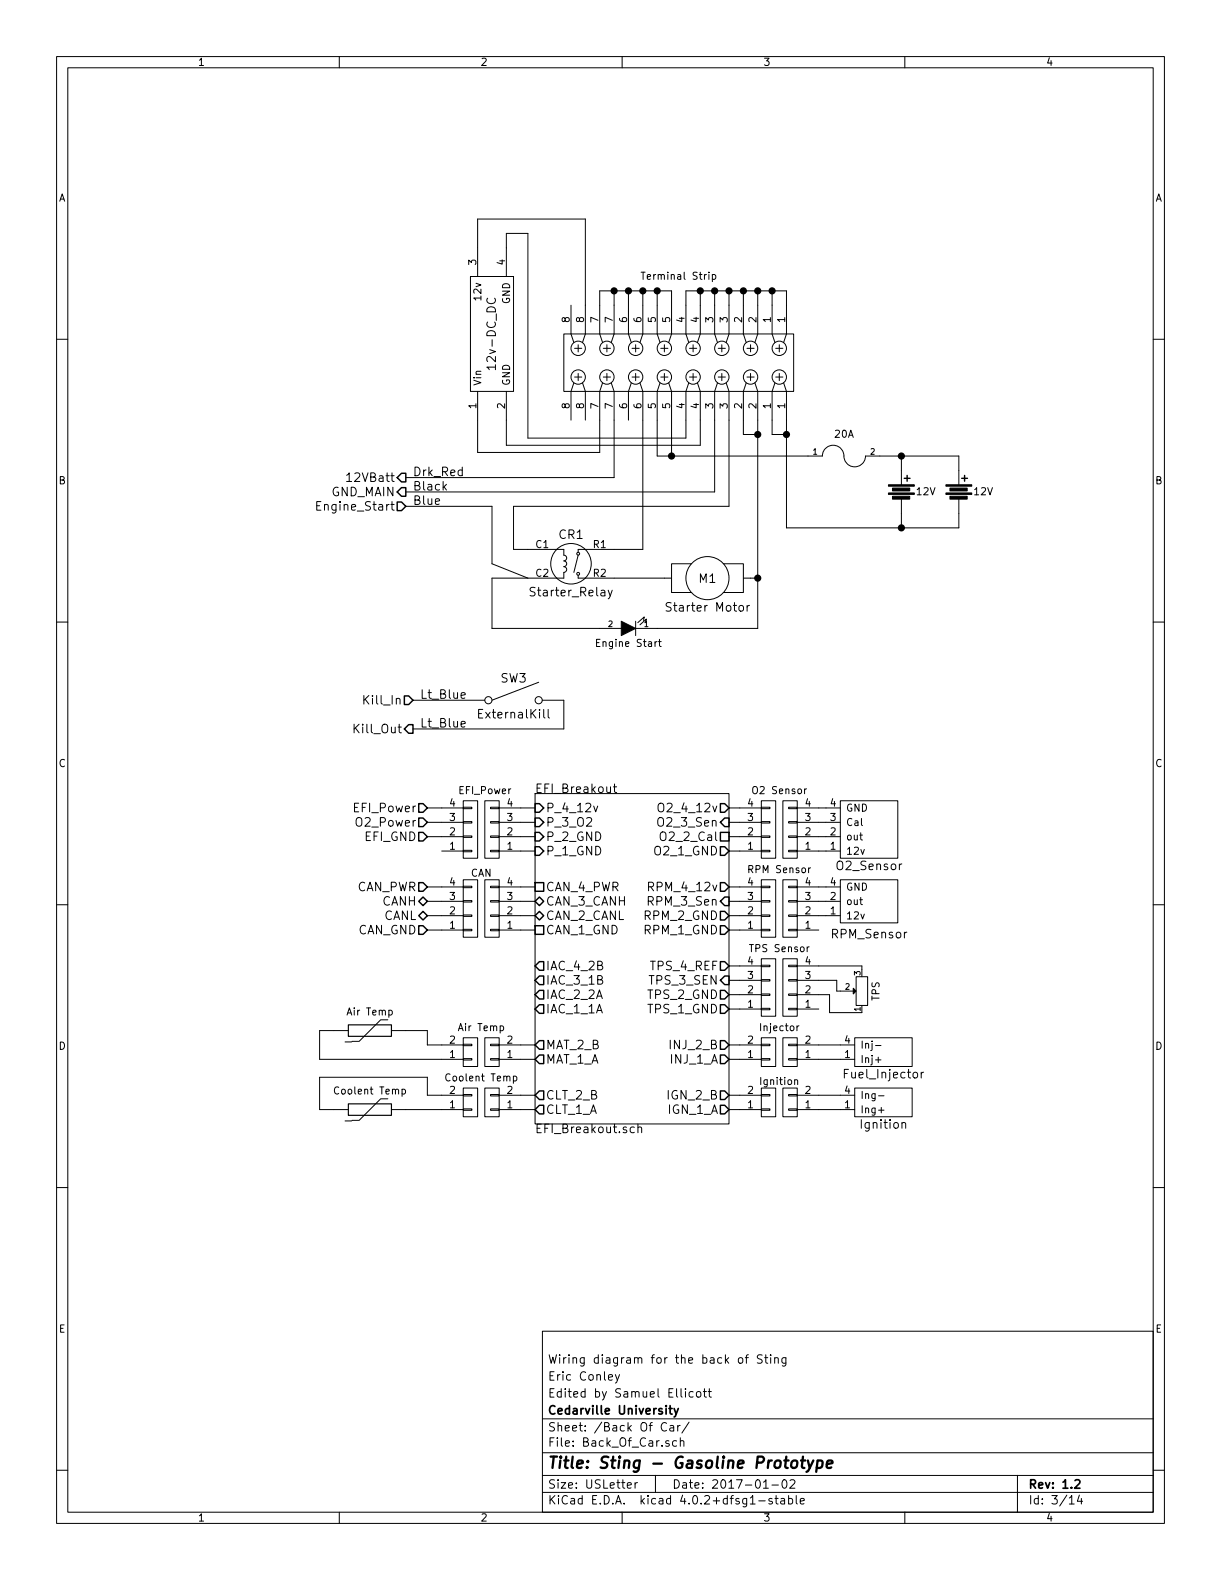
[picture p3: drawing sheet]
EESchema Schematic File Version 2
LIBS:power
LIBS:device
LIBS:transistors
LIBS:conn
LIBS:linear
LIBS:regul
LIBS:74xx
LIBS:cmos4000
LIBS:adc-dac
LIBS:memory
LIBS:xilinx
LIBS:microcontrollers
LIBS:dsp
LIBS:microchip
LIBS:analog_switches
LIBS:motorola
LIBS:texas
LIBS:intel
LIBS:audio
LIBS:interface
LIBS:digital-audio
LIBS:philips
LIBS:display
LIBS:cypress
LIBS:siliconi
LIBS:opto
LIBS:atmel
LIBS:contrib
LIBS:valves
LIBS:Supermileage
LIBS:EllicottDisplay
LIBS:EllicottInterface
LIBS:EllicottMicrocontrollers
LIBS:EllicottMisc
LIBS:EllicottPower
LIBS:Wiring Diagram v2-cache
EELAYER 25 0
EELAYER END
$Descr USLetter 8500 11000 portrait
encoding utf-8
Sheet 3 14
Title "Sting - Gasoline Prototype"
Date "2017-01-02"
Rev "1.2"
Comp "Cedarville University"
Comment1 "Edited by Samuel Ellicott"
Comment2 "Eric Conley"
Comment3 "Wiring diagram for the back of Sting"
Comment4 ""
$EndDescr
$Comp
L Motor M1
U 1 1
P 4925 4025
F 0 "M1" H 4925 4025 60  0000 C CNN
F 1 "Starter Motor" H 4925 4225 60  0000 C CNN
F 2 "" H 4925 4025 60  0000 C CNN
F 3 "" H 4925 4025 60  0000 C CNN
F 4 "Mouser" H 4925 4025 60  0001 C CNN "Distributor"
	1    4925 4025
	-1   0    0    1   
$EndComp
$Comp
L Starter_Relay CR1
U 1 1
P 3975 3925
F 0 "CR1" V 3775 3925 60  0000 C CNN
F 1 "Starter_Relay" V 4175 3925 60  0000 C CNN
F 2 "" H 3975 3925 60  0001 C CNN
F 3 "" H 3975 3925 60  0001 C CNN
	1    3975 3925
	0    1    1    0   
$EndComp
Text HLabel 2825 3425 0    60   Output ~ 0
GND_MAIN
Text HLabel 2825 3325 0    60   Output ~ 0
12VBatt
$Comp
L LED D?
U 1 1
P 4375 4375
F 0 "D?" H 4375 4475 50  0001 C CNN
F 1 "Engine Start" H 4375 4475 50  0000 C CNN
F 2 "" H 4375 4375 50  0000 C CNN
F 3 "" H 4375 4375 50  0000 C CNN
	1    4375 4375
	-1   0    0    1   
$EndComp
Text HLabel 2825 3525 0    60   Input ~ 0
Engine_Start
$Comp
L Battery BT?
U 1 1
P 6275 3425
F 0 "BT?" V 6075 3375 50  0001 L CNN
F 1 "12V" H 6375 3425 50  0000 L CNN
F 2 "" V 6275 3465 50  0000 C CNN
F 3 "" V 6275 3465 50  0000 C CNN
	1    6275 3425
	1    0    0    -1  
$EndComp
$Comp
L SW_SPST SW3
U 1 1
P 3575 4875
F 0 "SW3" H 3575 5025 60  0000 C CNN
F 1 "ExternalKill" H 3575 4775 60  0000 C CNN
F 2 "" H 3575 4875 60  0000 C CNN
F 3 "" H 3575 4875 60  0000 C CNN
	1    3575 4875
	1    0    0    -1  
$EndComp
Text HLabel 2875 4875 0    60   Input ~ 0
Kill_In
Text HLabel 2875 5075 0    60   Output ~ 0
Kill_Out
$Sheet
S 3725 5525 1350 2300
U 5873550E
F0 "EFI_Breakout" 60
F1 "EFI_Breakout.sch" 60
F2 "P_4_12v" I L 3725 5625 60 
F3 "P_2_GND" I L 3725 5825 60 
F4 "P_3_O2" I L 3725 5725 60 
F5 "INJ_2_B" O R 5075 7275 60 
F6 "INJ_1_A" O R 5075 7375 60 
F7 "IGN_2_B" O R 5075 7625 60 
F8 "RPM_4_12v" O R 5075 6175 60 
F9 "RPM_3_Sen" I R 5075 6275 60 
F10 "RPM_2_GND" O R 5075 6375 60 
F11 "O2_4_12v" O R 5075 5625 60 
F12 "O2_3_Sen" I R 5075 5725 60 
F13 "O2_2_Cal" U R 5075 5825 60 
F14 "O2_1_GND" O R 5075 5925 60 
F15 "MAT_1_A" O L 3725 7375 60 
F16 "MAT_2_B" O L 3725 7275 60 
F17 "CLT_1_A" O L 3725 7725 60 
F18 "CLT_2_B" O L 3725 7625 60 
F19 "IAC_3_1B" O L 3725 6825 60 
F20 "IAC_4_2B" O L 3725 6725 60 
F21 "CAN_1_GND" U L 3725 6475 60 
F22 "CAN_2_CANL" B L 3725 6375 60 
F23 "CAN_3_CANH" B L 3725 6275 60 
F24 "CAN_4_PWR" U L 3725 6175 60 
F25 "P_1_GND" I L 3725 5925 60 
F26 "RPM_1_GND" O R 5075 6475 60 
F27 "IGN_1_A" O R 5075 7725 60 
F28 "TPS_3_SEN" I R 5075 6825 60 
F29 "TPS_4_REF" O R 5075 6725 60 
F30 "TPS_2_GND" O R 5075 6925 60 
F31 "TPS_1_GND" O R 5075 7025 60 
F32 "IAC_1_1A" O L 3725 7025 60 
F33 "IAC_2_2A" O L 3725 6925 60 
$EndSheet
$Comp
L RPM_Sensor U?
U 1 1
P 6050 6325
F 0 "U?" H 6050 6075 60  0001 C CNN
F 1 "RPM_Sensor" H 6050 6500 60  0000 C CNN
F 2 "" H 6050 6325 60  0000 C CNN
F 3 "" H 6050 6325 60  0000 C CNN
	1    6050 6325
	1    0    0    1   
$EndComp
$Comp
L O2_Sensor U?
U 1 1
P 6050 5875
F 0 "U?" H 6050 5525 60  0001 C CNN
F 1 "O2_Sensor" H 6050 6025 60  0000 C CNN
F 2 "" H 6050 5875 60  0000 C CNN
F 3 "" H 6050 5875 60  0000 C CNN
	1    6050 5875
	1    0    0    1   
$EndComp
Text HLabel 2975 5625 0    60   Input ~ 0
EFI_Power
Text HLabel 2975 5725 0    60   Input ~ 0
O2_Power
Text HLabel 2975 5825 0    60   Input ~ 0
EFI_GND
$Comp
L CONN_01X04 P?
U 1 1
P 3275 5775
F 0 "P?" H 3275 6025 50  0001 C CNN
F 1 "EFI_Power" H 3375 5500 50  0000 C CNN
F 2 "" H 3275 5775 50  0000 C CNN
F 3 "" H 3275 5775 50  0000 C CNN
	1    3275 5775
	1    0    0    1   
$EndComp
$Comp
L CONN_01X04 P?
U 1 1
P 3425 5775
F 0 "P?" H 3425 6025 50  0001 C CNN
F 1 "EFI_Power" V 3525 5775 50  0001 C CNN
F 2 "" H 3425 5775 50  0000 C CNN
F 3 "" H 3425 5775 50  0000 C CNN
	1    3425 5775
	-1   0    0    1   
$EndComp
$Comp
L CONN_01X04 P?
U 1 1
P 3425 6325
F 0 "P?" H 3425 6575 50  0001 C CNN
F 1 "CAN" V 3525 6325 50  0001 C CNN
F 2 "" H 3425 6325 50  0000 C CNN
F 3 "" H 3425 6325 50  0000 C CNN
	1    3425 6325
	-1   0    0    1   
$EndComp
$Comp
L CONN_01X04 P?
U 1 1
P 3275 6325
F 0 "P?" H 3275 6575 50  0001 C CNN
F 1 "CAN" H 3350 6075 50  0000 C CNN
F 2 "" H 3275 6325 50  0000 C CNN
F 3 "" H 3275 6325 50  0000 C CNN
	1    3275 6325
	1    0    0    1   
$EndComp
Text HLabel 2975 6175 0    60   Input ~ 0
CAN_PWR
Text HLabel 2975 6275 0    60   BiDi ~ 0
CANH
Text HLabel 2975 6375 0    60   BiDi ~ 0
CANL
Text HLabel 2975 6475 0    60   Input ~ 0
CAN_GND
$Comp
L 8_Terminal_Strip P?
U 1 1
P 4725 2525
F 0 "P?" H 4725 3375 50  0001 C CNN
F 1 "Terminal Strip" V 4125 2525 50  0000 C CNN
F 2 "" H 4725 1250 50  0000 C CNN
F 3 "" H 4725 1250 50  0000 C CNN
	1    4725 2525
	0    1    1    0   
$EndComp
$Comp
L FUSE F?
U 1 1
P 5875 3175
F 0 "F?" H 5975 3225 50  0001 C CNN
F 1 "20A" H 5875 3325 50  0000 C CNN
F 2 "" H 5875 3175 50  0000 C CNN
F 3 "" H 5875 3175 50  0000 C CNN
	1    5875 3175
	1    0    0    -1  
$EndComp
$Comp
L Battery BT?
U 1 1
P 6675 3425
F 0 "BT?" V 6475 3375 50  0001 L CNN
F 1 "12V" H 6775 3425 50  0000 L CNN
F 2 "" V 6675 3465 50  0000 C CNN
F 3 "" V 6675 3465 50  0000 C CNN
	1    6675 3425
	1    0    0    -1  
$EndComp
Text Label 2875 3525 0    60   ~ 0
Blue
Text Label 2875 3425 0    60   ~ 0
Black
Text Label 2875 3325 0    60   ~ 0
Drk_Red
Text Label 2925 4875 0    60   ~ 0
Lt_Blue
Text Label 2925 5075 0    60   ~ 0
Lt_Blue
$Comp
L POT TPS
U 1 1
P 6000 6900
F 0 "TPS" H 6000 6800 50  0000 C CNN
F 1 "POT" H 6000 6900 50  0001 C CNN
F 2 "" H 6000 6900 50  0000 C CNN
F 3 "" H 6000 6900 50  0000 C CNN
	1    6000 6900
	0    -1   -1   0   
$EndComp
Wire Wire Line
	3425 3525 3425 3925
Wire Wire Line
	2875 4875 3375 4875
Wire Wire Line
	3625 5625 3725 5625
Wire Wire Line
	3625 5725 3725 5725
Wire Wire Line
	3625 5825 3725 5825
Wire Wire Line
	3625 5925 3725 5925
Wire Wire Line
	3075 5625 2975 5625
Wire Wire Line
	3075 5725 2975 5725
Wire Wire Line
	3075 5825 2975 5825
Wire Wire Line
	5700 6375 5750 6375
Wire Wire Line
	5750 5925 5700 5925
Wire Wire Line
	5750 5825 5700 5825
Wire Wire Line
	5700 5725 5750 5725
Wire Wire Line
	5700 5625 5750 5625
Wire Wire Line
	5700 6175 5750 6175
Wire Wire Line
	5700 6275 5750 6275
Wire Wire Line
	3625 6175 3725 6175
Wire Wire Line
	3625 6275 3725 6275
Wire Wire Line
	3625 6375 3725 6375
Wire Wire Line
	3625 6475 3725 6475
Wire Wire Line
	2975 6475 3075 6475
Wire Wire Line
	2975 6375 3075 6375
Wire Wire Line
	2975 6275 3075 6275
Wire Wire Line
	2975 6175 3075 6175
Wire Wire Line
	3775 4875 3925 4875
Wire Wire Line
	3925 4875 3925 5075
Wire Wire Line
	3925 5075 2875 5075
Wire Wire Line
	5475 2025 5475 2125
Wire Wire Line
	4775 2025 5475 2025
Wire Wire Line
	5375 2025 5375 2125
Wire Wire Line
	5175 2025 5175 2125
Connection ~ 5375 2025
Wire Wire Line
	5275 2125 5275 2025
Connection ~ 5275 2025
Wire Wire Line
	5075 2025 5075 2125
Connection ~ 5175 2025
Wire Wire Line
	4975 2025 4975 2125
Connection ~ 5075 2025
Wire Wire Line
	4375 2025 4375 2125
Wire Wire Line
	4675 2025 4675 2125
Wire Wire Line
	4575 2025 4575 2125
Connection ~ 4575 2025
Wire Wire Line
	4475 2025 4475 2125
Connection ~ 4475 2025
Wire Wire Line
	5475 3675 6675 3675
Wire Wire Line
	5475 2925 5475 3675
Wire Wire Line
	5375 2925 5375 3025
Wire Wire Line
	5375 3025 5475 3025
Connection ~ 5475 3025
Wire Wire Line
	2825 3325 4275 3325
Wire Wire Line
	2825 3425 4975 3425
Wire Wire Line
	2825 3525 3425 3525
Wire Wire Line
	5275 2925 5275 4375
Wire Wire Line
	5175 2925 5175 3025
Wire Wire Line
	5175 3025 5275 3025
Connection ~ 5275 3025
Wire Wire Line
	4675 3175 4675 2925
Wire Wire Line
	4175 2025 4675 2025
Wire Wire Line
	4775 2125 4775 2025
Connection ~ 4975 2025
Wire Wire Line
	4875 2125 4875 2025
Connection ~ 4875 2025
Wire Wire Line
	4175 2125 4175 2025
Connection ~ 4375 2025
Wire Wire Line
	4275 2125 4275 2025
Connection ~ 4275 2025
Wire Wire Line
	4475 2925 4475 3825
Wire Wire Line
	4275 3325 4275 2925
Wire Wire Line
	4575 2925 4575 3175
Connection ~ 4675 3175
Wire Wire Line
	5075 3525 3575 3525
Wire Wire Line
	5275 4025 5225 4025
Wire Wire Line
	4175 4375 3425 4375
Wire Wire Line
	3425 4375 3425 4025
Wire Wire Line
	3425 4025 3675 4025
Wire Wire Line
	5275 4375 4575 4375
Connection ~ 5275 4025
Wire Wire Line
	3675 4025 3425 3925
Wire Wire Line
	3575 3525 3575 3825
Wire Wire Line
	3575 3825 3675 3825
Wire Wire Line
	6125 3175 6675 3175
Wire Wire Line
	4575 3175 5625 3175
Wire Wire Line
	6275 3675 6275 3575
Wire Wire Line
	6275 3275 6275 3175
Wire Wire Line
	6675 3175 6675 3275
Connection ~ 6275 3175
Wire Wire Line
	6675 3675 6675 3575
Connection ~ 6275 3675
Wire Wire Line
	4625 4025 4275 4025
Wire Wire Line
	4475 3825 4275 3825
Wire Wire Line
	4975 3425 4975 2925
Wire Wire Line
	5075 3525 5075 2925
Wire Wire Line
	6000 6750 6000 6725
Wire Wire Line
	6000 6725 5700 6725
Wire Wire Line
	6000 7050 5775 7050
Wire Wire Line
	5775 7050 5775 6925
Wire Wire Line
	5775 6925 5700 6925
Wire Wire Line
	5850 6900 5825 6900
Wire Wire Line
	5825 6900 5825 6825
Wire Wire Line
	5825 6825 5700 6825
$Comp
L Fuel_Injector L?
U 1 1
P 6150 7325
F 0 "L?" H 6150 7175 60  0001 C CNN
F 1 "Fuel_Injector" H 6150 7475 60  0000 C CNN
F 2 "" H 6150 7325 60  0000 C CNN
F 3 "" H 6150 7325 60  0000 C CNN
	1    6150 7325
	1    0    0    1   
$EndComp
Wire Wire Line
	5850 7275 5700 7275
Wire Wire Line
	5850 7375 5700 7375
$Comp
L Ignition U?
U 1 1
P 6150 7675
F 0 "U?" H 6150 7525 60  0001 C CNN
F 1 "Ignition" H 6150 7825 60  0000 C CNN
F 2 "" H 6150 7675 60  0000 C CNN
F 3 "" H 6150 7675 60  0000 C CNN
	1    6150 7675
	1    0    0    1   
$EndComp
Wire Wire Line
	5850 7725 5700 7725
Wire Wire Line
	5850 7625 5700 7625
$Comp
L CONN_01X04 P?
U 1 1
P 5500 5775
F 0 "P?" H 5500 6025 50  0001 C CNN
F 1 "O2 Sensor" H 5575 5500 50  0000 C CNN
F 2 "" H 5500 5775 50  0000 C CNN
F 3 "" H 5500 5775 50  0000 C CNN
	1    5500 5775
	-1   0    0    1   
$EndComp
$Comp
L CONN_01X04 P?
U 1 1
P 5500 6325
F 0 "P?" H 5500 6575 50  0001 C CNN
F 1 "RPM Sensor" H 5575 6050 50  0000 C CNN
F 2 "" H 5500 6325 50  0000 C CNN
F 3 "" H 5500 6325 50  0000 C CNN
	1    5500 6325
	-1   0    0    1   
$EndComp
$Comp
L CONN_01X04 P?
U 1 1
P 5500 6875
F 0 "P?" H 5500 7125 50  0001 C CNN
F 1 "TPS Sensor" H 5575 6600 50  0000 C CNN
F 2 "" H 5500 6875 50  0000 C CNN
F 3 "" H 5500 6875 50  0000 C CNN
	1    5500 6875
	-1   0    0    1   
$EndComp
$Comp
L CONN_01X02 P?
U 1 1
P 5500 7325
F 0 "P?" H 5500 7475 50  0001 C CNN
F 1 "Injector" H 5575 7150 50  0000 C CNN
F 2 "" H 5500 7325 50  0000 C CNN
F 3 "" H 5500 7325 50  0000 C CNN
	1    5500 7325
	-1   0    0    1   
$EndComp
$Comp
L CONN_01X02 P?
U 1 1
P 5500 7675
F 0 "P?" H 5500 7825 50  0001 C CNN
F 1 "Ignition" H 5575 7525 50  0000 C CNN
F 2 "" H 5500 7675 50  0000 C CNN
F 3 "" H 5500 7675 50  0000 C CNN
	1    5500 7675
	-1   0    0    1   
$EndComp
$Comp
L CONN_01X02 P?
U 1 1
P 5350 7675
F 0 "P?" H 5350 7825 50  0001 C CNN
F 1 "Ignition" V 5450 7675 50  0001 C CNN
F 2 "" H 5350 7675 50  0000 C CNN
F 3 "" H 5350 7675 50  0000 C CNN
	1    5350 7675
	1    0    0    1   
$EndComp
$Comp
L CONN_01X02 P?
U 1 1
P 5350 7325
F 0 "P?" H 5350 7475 50  0001 C CNN
F 1 "Injector" V 5450 7325 50  0001 C CNN
F 2 "" H 5350 7325 50  0000 C CNN
F 3 "" H 5350 7325 50  0000 C CNN
	1    5350 7325
	1    0    0    1   
$EndComp
$Comp
L CONN_01X04 P?
U 1 1
P 5350 6875
F 0 "P?" H 5350 7125 50  0001 C CNN
F 1 "TPS Sensor" V 5450 6875 50  0001 C CNN
F 2 "" H 5350 6875 50  0000 C CNN
F 3 "" H 5350 6875 50  0000 C CNN
	1    5350 6875
	1    0    0    1   
$EndComp
$Comp
L CONN_01X04 P?
U 1 1
P 5350 6325
F 0 "P?" H 5350 6575 50  0001 C CNN
F 1 "RPM Sensor" V 5450 6325 50  0001 C CNN
F 2 "" H 5350 6325 50  0000 C CNN
F 3 "" H 5350 6325 50  0000 C CNN
	1    5350 6325
	1    0    0    1   
$EndComp
$Comp
L CONN_01X04 P?
U 1 1
P 5350 5775
F 0 "P?" H 5350 6025 50  0001 C CNN
F 1 "O2 Sensor" V 5450 5775 50  0001 C CNN
F 2 "" H 5350 5775 50  0000 C CNN
F 3 "" H 5350 5775 50  0000 C CNN
	1    5350 5775
	1    0    0    1   
$EndComp
Wire Wire Line
	5075 5625 5150 5625
Wire Wire Line
	5075 5725 5150 5725
Wire Wire Line
	5075 5825 5150 5825
Wire Wire Line
	5075 5925 5150 5925
Wire Wire Line
	5075 6175 5150 6175
Wire Wire Line
	5075 6275 5150 6275
Wire Wire Line
	5075 6375 5150 6375
Wire Wire Line
	5075 6475 5150 6475
Wire Wire Line
	5075 6725 5150 6725
Wire Wire Line
	5075 6825 5150 6825
Wire Wire Line
	5075 6925 5150 6925
Wire Wire Line
	5075 7025 5150 7025
Wire Wire Line
	5075 7275 5150 7275
Wire Wire Line
	5075 7375 5150 7375
Wire Wire Line
	5075 7625 5150 7625
Wire Wire Line
	5075 7725 5150 7725
$Comp
L THERMISTOR TH?
U 1 1
P 2575 7175
F 0 "TH?" V 2675 7225 50  0001 C CNN
F 1 "Air Temp" V 2475 7175 50  0000 C BNN
F 2 "" H 2575 7175 50  0000 C CNN
F 3 "" H 2575 7175 50  0000 C CNN
	1    2575 7175
	0    1    1    0   
$EndComp
$Comp
L THERMISTOR TH?
U 1 1
P 2575 7725
F 0 "TH?" V 2675 7775 50  0001 C CNN
F 1 "Coolent Temp" V 2475 7725 50  0000 C BNN
F 2 "" H 2575 7725 50  0000 C CNN
F 3 "" H 2575 7725 50  0000 C CNN
	1    2575 7725
	0    1    1    0   
$EndComp
Wire Wire Line
	2975 7175 2825 7175
Wire Wire Line
	2225 7375 2225 7175
Wire Wire Line
	2225 7175 2325 7175
Wire Wire Line
	2975 7625 2975 7500
Wire Wire Line
	2975 7500 2225 7500
Wire Wire Line
	2225 7500 2225 7725
Wire Wire Line
	2225 7725 2325 7725
$Comp
L CONN_01X02 P?
U 1 1
P 3275 7325
F 0 "P?" H 3275 7475 50  0001 C CNN
F 1 "Air Temp" H 3350 7150 50  0000 C CNN
F 2 "" H 3275 7325 50  0000 C CNN
F 3 "" H 3275 7325 50  0000 C CNN
	1    3275 7325
	1    0    0    1   
$EndComp
$Comp
L CONN_01X02 P?
U 1 1
P 3425 7325
F 0 "P?" H 3425 7475 50  0001 C CNN
F 1 "Air Temp" V 3525 7325 50  0001 C CNN
F 2 "" H 3425 7325 50  0000 C CNN
F 3 "" H 3425 7325 50  0000 C CNN
	1    3425 7325
	-1   0    0    1   
$EndComp
Wire Wire Line
	2975 7175 2975 7275
Wire Wire Line
	2975 7275 3075 7275
Wire Wire Line
	3075 7375 2225 7375
Wire Wire Line
	3625 7275 3725 7275
Wire Wire Line
	3625 7375 3725 7375
$Comp
L CONN_01X02 P?
U 1 1
P 3275 7675
F 0 "P?" H 3275 7825 50  0001 C CNN
F 1 "Coolent Temp" H 3350 7500 50  0000 C CNN
F 2 "" H 3275 7675 50  0000 C CNN
F 3 "" H 3275 7675 50  0000 C CNN
	1    3275 7675
	1    0    0    1   
$EndComp
$Comp
L CONN_01X02 P?
U 1 1
P 3425 7675
F 0 "P?" H 3425 7825 50  0001 C CNN
F 1 "Coolent" V 3525 7675 50  0001 C CNN
F 2 "" H 3425 7675 50  0000 C CNN
F 3 "" H 3425 7675 50  0000 C CNN
	1    3425 7675
	-1   0    0    1   
$EndComp
Wire Wire Line
	3625 7625 3725 7625
Wire Wire Line
	3625 7725 3725 7725
Wire Wire Line
	3075 7625 2975 7625
Wire Wire Line
	3075 7725 2825 7725
$Comp
L 12v-DC_DC U?
U 1 1
P 3425 2325
F 0 "U?" H 3425 2525 60  0001 C CNN
F 1 "12v-DC_DC" H 3425 2325 60  0000 C CNN
F 2 "" H 3325 2325 60  0000 C CNN
F 3 "" H 3325 2325 60  0000 C CNN
	1    3425 2325
	0    -1   -1   0   
$EndComp
Wire Wire Line
	3525 2925 3525 3100
Wire Wire Line
	3525 3100 4875 3100
Wire Wire Line
	4875 3100 4875 2925
Wire Wire Line
	3325 2925 3325 3150
Wire Wire Line
	3325 3150 4175 3150
Wire Wire Line
	4175 3150 4175 2925
Wire Wire Line
	3525 1725 3525 1625
Wire Wire Line
	3525 1625 3675 1625
Wire Wire Line
	3675 1625 3675 3050
Wire Wire Line
	3675 3050 4775 3050
Wire Wire Line
	4775 3050 4775 2925
Wire Wire Line
	3325 1725 3325 1525
Wire Wire Line
	3325 1525 4075 1525
Wire Wire Line
	4075 1525 4075 2125
$EndSCHEMATC
